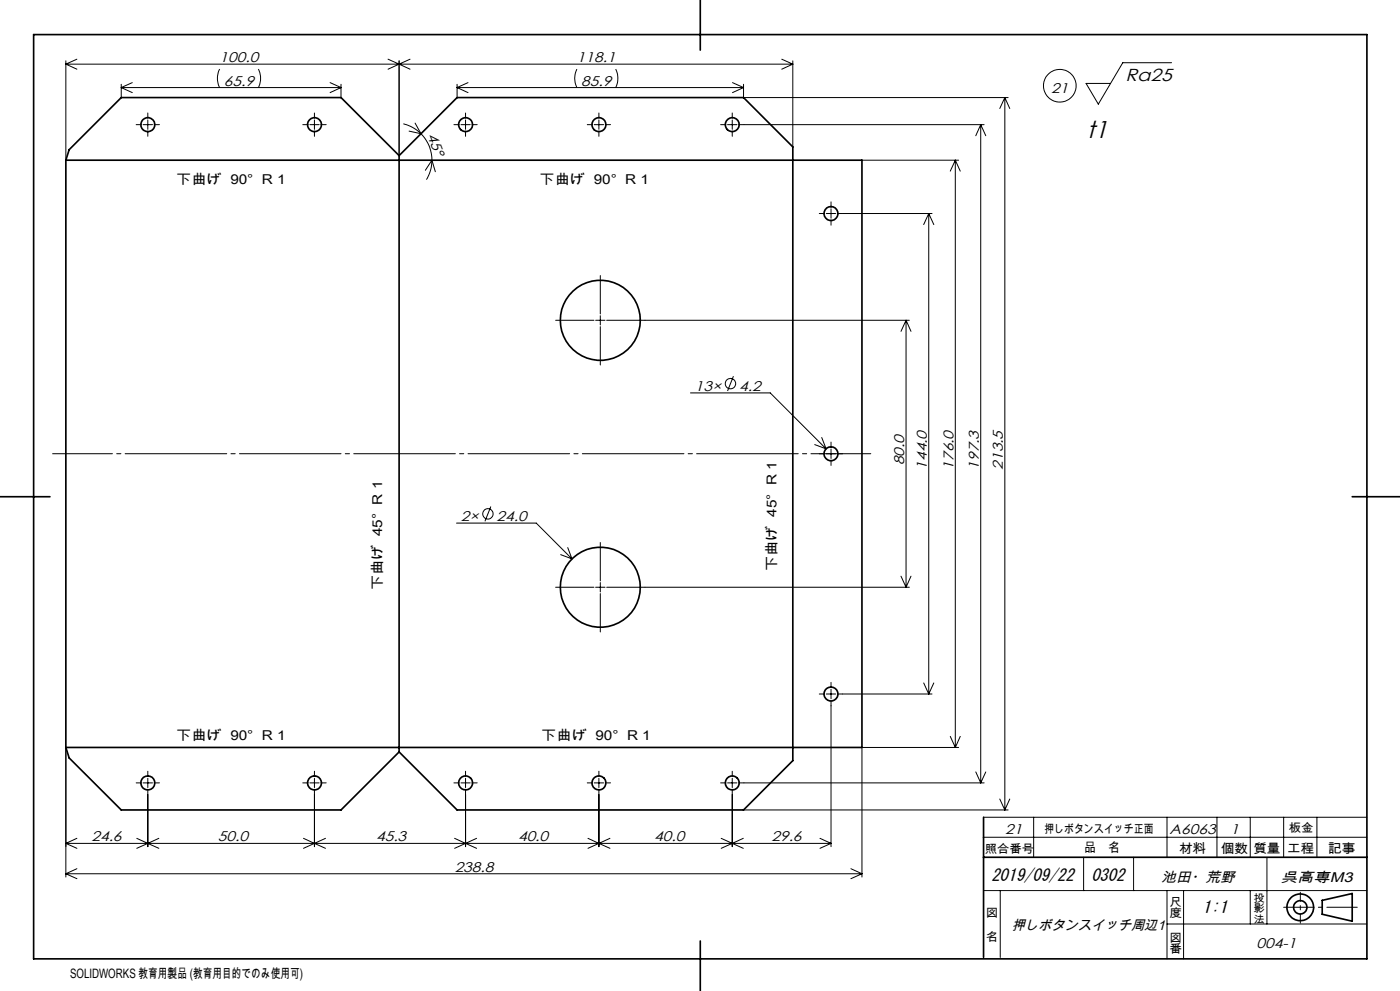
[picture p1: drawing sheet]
<svg xmlns="http://www.w3.org/2000/svg" width="420mm" height="297mm" viewBox="0 0 420 297" stroke-linecap="round" stroke-linejoin="round" font-family="sans-serif">
<g fill="none" stroke="#000" stroke-width=".3">
<path d="M19.8 18.2v29.8M19.8 19.2l3.3 1.5M23.1 17.7l-3.3 1.5M116.4 17.7l3.3 1.5M119.7 19.2l-3.3 1.5M119.7 18.2v28.4M119.7 19.2l3.3 1.5M123 17.7l-3.3 1.5M234.5 17.7l3.3 1.5M237.8 19.2h-218M237.8 18.2v25.8M237.8 19.2l-3.3 1.5"/>
<path d="M351.5 18.8h-14.7l-7.3 12.4-3.7-6.2h7.4M36.4 25.3v3.9M36.4 26.2h65.9M36.4 26.2l3.3 1.6M39.7 24.8l-3.3 1.4M40.9 37.4h1.5M42.9 37.4h2.9M44.3 33.9v1.6M44.3 35.9v2.9M44.3 39.3v1.5M46.2 37.4h1.6M65.9 20.7a6.1 6.1 0 0 0 0 5.5"/>
<path d="M77.5 20.7a6.1 6.1 0 0 1 0 5.5M90.8 37.4h1.7M93 37.4h2.7M94.3 33.9v1.6M94.3 35.9v2.9M94.3 39.3v1.5M96.2 37.4h1.7M99 24.8l3.3 1.4M102.3 25.3v3.9M102.3 26.2l-3.3 1.6M121 37.1l2.9 1.1 2.4 1.9M122.7 39.3l3.6 .8"/>
<path d="M124.5 36.9l1.8 3.2M136.2 37.4h1.6M137.1 26.2h86M137.1 25.3v3.9M137.1 26.2l3.3 1.6M138.3 37.4h2.8M139.7 33.9v1.6M139.7 35.9v2.9M139.7 39.3v1.5M140.4 24.8l-3.3 1.4M141.6 37.4h1.6M173.1 20.7a6.1 6.1 0 0 0 0 5.5"/>
<path d="M176.2 37.4h1.6M178.3 37.4h2.8M179.7 33.9v1.6M179.7 35.9v2.9M179.7 39.3v1.5M181.6 37.4h1.6M184.7 20.7a6.4 6.4 0 0 1 0 5.5M216.2 37.4h1.6M218.3 37.4h2.8M219.7 33.9v1.6M219.7 35.9v2.9M219.7 39.3v1.5"/>
<path d="M219.7 24.8l3.4 1.4M223.1 25.3v3.9h79.3M223.1 26.2l-3.4 1.6M294.2 37.4v197.2M294.2 37.4l1.5 3.3M294.2 37.4l-1.5 3.3M295.2 37.4h-73.6M301.4 29.2v213.5M301.4 29.2l1.5 3.3M301.4 29.2l-1.5 3.3M126.3 40.1a11.1 11.1 0 0 1 3.3 7.9M129.6 48l-.3 2.5-1.4 3.3"/>
<path d="M129.6 48l1 3.5M129.6 48l-2 3M258.6 48h29M286.6 48v176M286.6 48l1.5 3.3M286.6 48l-1.5 3.3M245.8 64h1.6M247.9 64h2.8M249.3 60.5v1.6M249.3 62.6v2.8M249.3 65.9v1.6M251.2 64h28.4"/>
<path d="M278.6 64v144M278.6 64l1.5 3.3M278.6 64l-1.5 3.3M166.7 96h11.5M178.7 96h2.8M180.1 82.6v11.5M180.1 94.6v2.8M180.1 97.9v11.5M182 96h90.8M271.8 96v80M271.8 96l1.5 3.3M271.8 96l-1.5 3.3"/>
<path d="M207.2 117.8h23.9l16.7 16.7M220 112.7l-1.7 4.5M244.4 133.2l3.4 1.3M245.8 136h1.6M246.5 131.1l1.3 3.4M247.9 136h2.8M249.3 132.5v1.6M249.3 134.6v2.8M249.3 137.9v1.6M251.2 136h1.6M136.9 156.8h24l10.7 10.7M147.2 151.8l-1.7 4.4"/>
<path d="M166.7 176h11.5M168.2 166.2l3.4 1.3M170.3 164.1l1.3 3.4M178.7 176h2.8M180.1 162.6v11.5M180.1 174.6v2.8M180.1 177.9v11.5M182 176h90.8M270.3 172.7l1.5 3.3M273.3 172.7l-1.5 3.3M245.8 208h1.6M247.9 208h2.8"/>
<path d="M249.3 204.5v1.6M249.3 206.6v2.8M249.3 209.9v43.8M251.2 208h28.4M277.1 204.7l1.5 3.3M280.1 204.7l-1.5 3.3M19.8 224v38.9M40.9 234.6h1.5M42.9 234.6h2.9M44.3 231.1v1.6M44.3 233.3v2.7M44.3 236.5v17.2"/>
<path d="M46.2 234.6h1.6M90.8 234.6h1.7M93 234.6h2.7M94.3 231.1v1.6M94.3 233.3v2.7M94.3 236.5v17.2M96.2 234.6h1.7M136.2 234.6h1.6M138.3 234.6h2.8M139.7 231.1v1.6M139.7 233.3v2.7M139.7 236.5v17.2"/>
<path d="M141.6 234.6h1.6M176.2 234.6h1.6M178.3 234.6h2.8M179.7 231.1v1.6M179.7 233.3v2.7M179.7 236.5v17.2M181.6 234.6h1.6M216.2 234.6h1.6M218.3 234.6h2.8M219.7 231.1v1.6M219.7 233.3v2.7M219.7 236.5v17.2"/>
<path d="M221.6 234.6h73.6M285.1 220.7l1.5 3.3M287.6 224h-29v38.9M288.1 220.7l-1.5 3.3M292.7 231.3l1.5 3.3M295.7 231.3l-1.5 3.3M299.9 239.5l1.5 3.2M302.9 239.5l-1.5 3.2M19.8 252.8h229.5M19.8 252.8l3.3 1.4M23.1 251.2l-3.3 1.6M41 251.2l3.3 1.6"/>
<path d="M44.3 252.8l-3.3 1.4M44.3 252.8l3.4 1.4M47.7 251.2l-3.4 1.6M91.1 251.2l3.2 1.6M94.3 252.8l-3.2 1.4M94.3 252.8l3.3 1.4M97.6 251.2l-3.3 1.6M136.4 251.2l3.3 1.6M139.7 252.8l-3.3 1.4M139.7 252.8l3.3 1.4M143 251.2l-3.3 1.6M176.4 251.2l3.3 1.6"/>
<path d="M179.7 252.8l-3.3 1.4M179.7 252.8l3.3 1.4M183 251.2l-3.3 1.6M216.4 251.2l3.3 1.6M219.7 252.8l-3.3 1.4M219.7 252.8l3.3 1.4M223 251.2l-3.3 1.6M223.1 242.7h79.3M246 251.2l3.3 1.6M249.3 252.8l-3.3 1.4M295.1 250.9h115M295.1 244.9h115"/>
<path d="M310.1 244.9v12M325.1 256.9v10M340.1 256.9v10M350.1 244.9v12M365.1 244.9v12M375.1 244.9v12M380.1 256.9v20M385.1 244.9v12M395.1 244.9v12M19.8 261.9h238.8M19.8 261.9l3.3 1.4M23.1 260.3l-3.3 1.6"/>
<path d="M255.3 260.3l3.3 1.6M258.6 261.9l-3.3 1.4M295.1 266.9h115M300.1 266.9v20M350.1 276.9h60M350.1 266.9v20.4M355.1 266.9v20.5M375.1 266.9v10"/>
<circle cx="318" cy="25.7" r="4.9"/>
<circle cx="219.1" cy="115" r="1.56"/>
<circle cx="146.4" cy="154" r="1.55"/>
</g>
<g fill="none" stroke="#000" stroke-width=".5">
<path d="M10.1 10.4h400v277h-400zM210.1 0v15M19.8 48h238.8v176h-238.8M19.8 48v176M119.7 46.6l17.4-17.4h86l14.7 14.8v184l-14.7 14.7h-86l-17.4-17.3M119.7 46.6l-17.4-17.4h-65.9l-15.7 15.7-.9 3.1M119.7 46.6v178.8M0 148.9h15M405.7 148.9h14.3M19.8 224l.9 3.2 15.7 15.5h65.9l17.4-17.3M295.1 244.9v42M295.1 256.9h115"/>
<path d="M396.7 269.8l9-2v8.3l-9-2.1zM210.1 282v15"/>
<circle cx="44.4" cy="37.4" r="2.11"/>
<circle cx="94.4" cy="37.4" r="2.1"/>
<circle cx="139.7" cy="37.3" r="2.11"/>
<circle cx="179.7" cy="37.3" r="2.11"/>
<circle cx="219.7" cy="37.3" r="2.1"/>
<circle cx="249.3" cy="64" r="2.09"/>
<circle cx="180.1" cy="96" r="12"/>
<circle cx="249.3" cy="136" r="2.09"/>
<circle cx="180.1" cy="176" r="12"/>
<circle cx="249.3" cy="208" r="2.09"/>
<circle cx="44.3" cy="234.7" r="2.11"/>
<circle cx="94.3" cy="234.6" r="2.1"/>
<circle cx="139.7" cy="234.6" r="2.1"/>
<circle cx="179.7" cy="234.6" r="2.1"/>
<circle cx="219.7" cy="234.6" r="2.1"/>
<circle cx="390.1" cy="271.9" r="4"/>
<circle cx="390.1" cy="271.9" r="2"/>
</g>
<path d="M261.2 136h-245.4" fill="none" stroke="#000" stroke-width=".3" stroke-dasharray="30.5 1.3 1.3 1.3" stroke-dashoffset="12.5"/>
<path d="M390.1 276.7v-9.3" fill="none" stroke="#000" stroke-width=".3" stroke-dasharray="30.5 1.3 1.3 1.3" stroke-dashoffset="27.8"/>
<path d="M385.1 271.9h22.1" fill="none" stroke="#000" stroke-width=".3" stroke-dasharray="30.5 1.3 1.3 1.3" stroke-dashoffset="21.3"/>
<text font-size="7.3" x="326" y="41.5">t1</text>
<text font-size="5.2" x="337.6" y="24.3">Ra25</text>
<g font-size="5.1">
<text x="297.4" y="263.9">2019/09/22</text>
<text x="327.4" y="263.9">0302</text>
<text x="360.8" y="273.5">1:1</text>
</g>
<g font-size="4.2">
<text x="65.9" y="18.7">100.0</text>
<text x="173.1" y="18.7">118.1</text>
<text x="67.2" y="25.7">65.9</text>
<text x="174.4" y="25.7">85.9</text>
<text x="315.4" y="27.7">21</text>
<text x="128.1" y="40.5" transform="rotate(69 128.1 40.5)">45°</text>
<text x="208.4" y="117.1">13×</text>
<text x="221.7" y="117.1">4.2</text>
<text x="271.2" y="139.5" transform="rotate(-90 271.2 139.5)">80.0</text>
<text x="278.1" y="140.8" transform="rotate(-90 278.1 140.8)">144.0</text>
<text x="286" y="140.8" transform="rotate(-90 286 140.8)">176.0</text>
<text x="293.7" y="140.8" transform="rotate(-90 293.7 140.8)">197.3</text>
<text x="300.9" y="140.8" transform="rotate(-90 300.9 140.8)">213.5</text>
<text x="138.3" y="156.1">2×</text>
<text x="149" y="156.1">24.0</text>
<text x="301.6" y="249.9">21</text>
<text x="350.9" y="249.9">A6063</text>
<text x="369.1" y="249.9">1</text>
<text x="27.4" y="252.2">24.6</text>
<text x="65.4" y="252.2">50.0</text>
<text x="112.8" y="252.2">45.3</text>
<text x="155.4" y="252.2">40.0</text>
<text x="196.2" y="252.2">40.0</text>
<text x="231.4" y="252.2">29.6</text>
<text x="136.4" y="261.3">238.8</text>
<text x="348.4" y="264.4">池田・荒野</text>
<text x="384.2" y="264.4">呉高専M3</text>
<text x="303.5" y="278.6">押しボタンスイッチ周辺1</text>
<text x="377" y="284.1">004-1</text>
</g>
<g font-size="4.1">
<text x="52.8" y="55.1">下曲げ 90° R 1</text>
<text x="161.8" y="55.1">下曲げ 90° R 1</text>
<text x="233" y="171.2" transform="rotate(-90 233 171.2)">下曲げ 45° R 1</text>
<text x="114.6" y="177" transform="rotate(-90 114.6 177)">下曲げ 45° R 1</text>
<text x="52.8" y="221.7">下曲げ 90° R 1</text>
<text x="162.4" y="221.7">下曲げ 90° R 1</text>
</g>
<g font-size="3.9">
<text x="325.2" y="255.5">品　名</text>
<text x="353.7" y="255.6">材料</text>
<text x="366.2" y="255.6">個数</text>
<text x="376" y="255.6">質量</text>
<text x="386.1" y="255.6">工程</text>
<text x="398.4" y="255.6">記事</text>
<text x="21" y="293">SOLIDWORKS 教育用製品 (教育用目的でのみ使用可)</text>
</g>
<g font-size="3.5">
<text x="313.2" y="249.7">押しボタンスイッチ正面</text>
<text x="386.7" y="249.4">板金</text>
<text x="295.4" y="255.6">照合番号</text>
<text x="295.8" y="274.9">図</text>
<text x="350.8" y="271.4">尺</text>
<text x="350.8" y="274.9">度</text>
<text x="295.8" y="282">名</text>
<text x="350.8" y="282.2">図</text>
<text x="350.8" y="285.8">番</text>
</g>
<g font-size="3.2">
<text x="376" y="270.2">投</text>
<text x="376" y="273.4">影</text>
<text x="376" y="276.5">法</text>
</g>
</svg>
